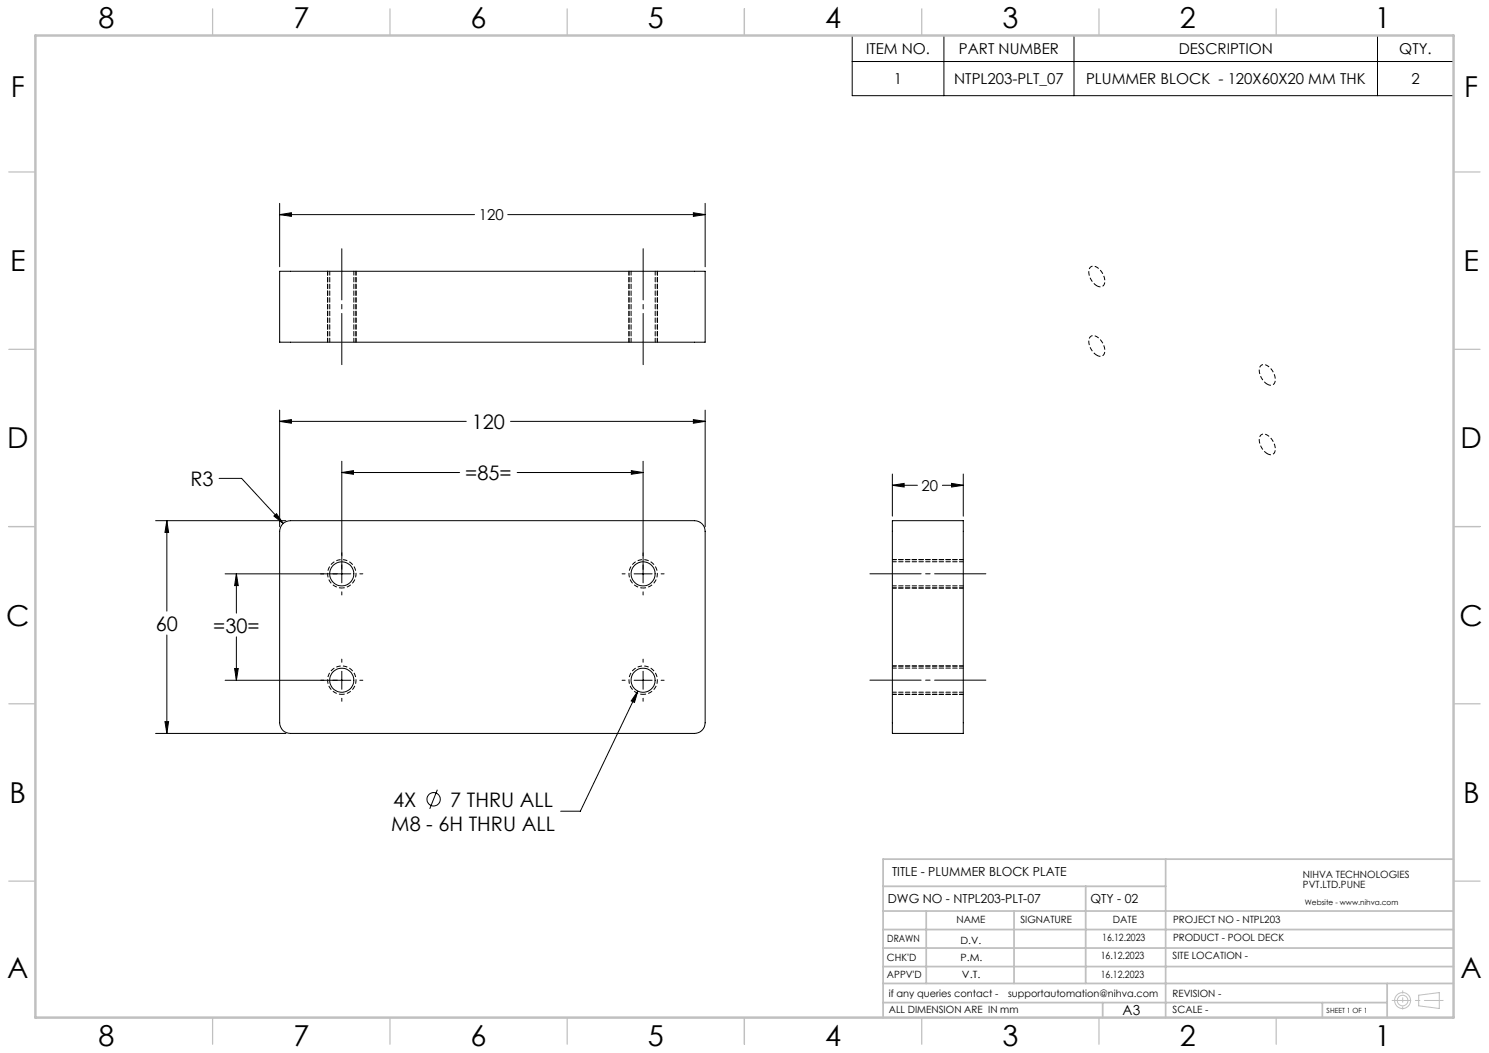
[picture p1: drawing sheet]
<svg xmlns="http://www.w3.org/2000/svg" width="420mm" height="297mm" viewBox="0 0 420 297" stroke-linecap="round" stroke-linejoin="round" font-family="sans-serif">
<g fill="none" stroke="#000" stroke-width=".28">
<path d="M240.4 10h169.6v17h-169.6zM240.4 17.4h169.6M266.2 10v17M302.9 10v17M388.5 10v17M78.9 57.4v17.8M198.9 57.4v17.8M78.9 76.5h120v20h-120zM78.9 60.5l3.3-.5v1zM78.9 60.5h54.9M143.2 60.5h55.7M195.6 60l3.3 .5-3.3 .5z"/>
<path d="M78.9 118.8l3.3-.4v1zM78.9 115.7v32.9M78.9 118.8h52.6M144 118.8h54.9M195.6 118.4l3.3 .4-3.3 .6zM198.9 115.7v32.9M61.8 134.9h6.4l11.7 12.7M96.4 133.3l3.3-.6v1.1zM96.4 130.1v34.3M96.4 133.3h33.2M145.9 133.3h35.5M178.1 132.7l3.3 .6-3.3 .5z"/>
<path d="M181.4 130.1v34.3M251.7 136.9l3.3-.6v1.1zM251.7 133.7v11.9M251.7 136.9h7.1M265.8 136.9h5.9M268.4 136.3l3.3 .6-3.3 .5zM271.7 133.7v11.9M43.9 146.9h36.7M47.1 146.9l.5 3.3h-1.1zM47.1 146.9v25.5M77.3 145.6l.7-.7 1.9 2.7zM79.8 147.7a3.3 3.3 0 0 1 2.1-.8h114a3 3 0 0 1 3 3v54a3 3 0 0 1-3 3h-114a3 3 0 0 1-3-3v-54l.2-1.2z"/>
<path d="M251.7 146.9h20v60h-20zM47.1 179.1v27.8M63.5 161.9h35.5M66.7 161.9l.5 3.3h-1zM66.7 161.9v11M66.7 179.6v12.3M96.4 166.9v.9M101.5 161.9h.8M175.5 161.9h.8M178.9 161.9h5M181.4 166.9v.9M186.5 161.9h.8"/>
<path d="M63.5 191.9h35.5M66.2 188.6h1l-.5 3.3zM96.4 185.9v.9M96.4 189.3v5.1M96.4 197v.8M101.5 191.9h.8M175.5 191.9h.8M178.9 191.9h5M179.9 194.9l-.9 3.2-1-.4zM179.9 194.9l-16.2 33.9h-5.5M181.4 185.9v.9M181.4 189.3v5.1"/>
<path d="M181.4 197v.8M186.5 191.9h.8M43.9 206.9h36.7M46.5 203.5h1.1l-.5 3.4zM123.4 222.7l-2.2 5.4"/>
<circle cx="96.4" cy="161.9" r="3.4"/>
<circle cx="181.4" cy="161.9" r="3.4"/>
<circle cx="96.4" cy="191.8" r="3.4"/>
<circle cx="181.4" cy="191.8" r="3.4"/>
<circle cx="122.3" cy="225.4" r="1.89"/>
</g>
<g fill="none" stroke="#c0c0c0" stroke-width=".28">
<path d="M400.2 280.7l5.8-.7v4.4l-5.8-.7z"/>
<circle cx="395.6" cy="282.2" r="2.26"/>
<circle cx="395.6" cy="282.2" r="1.49"/>
</g>
<path d="M96.4 165.8a4 4 0 0 1-3.5-5.9 4 4 0 0 1 6.9-.2 4 4 0 0 1-3.1 6.1h-.3M181.4 165.8a4 4 0 0 1-3.5-5.9 4 4 0 0 1 6.9-.2 4 4 0 0 1-3.1 6.1h-.3M96.4 195.8a4 4 0 0 1-3.5-5.9 4 4 0 0 1 6.9-.2 4 4 0 0 1-3.1 6.1h-.3M181.4 195.8a4 4 0 0 1-3.5-5.9 4 4 0 0 1 6.9-.2 4 4 0 0 1-3.1 6.1h-.3" fill="none" stroke="#000" stroke-width=".28" stroke-dasharray="1.3 .6" stroke-dashoffset=".5" stroke-linecap="butt"/>
<path d="M309.4 80.6a4.3 4.3 0 0 1-1.9-5.1 1.94 1.94 0 0 1 2.8 .7 3.6 3.6 0 0 1 .8 4.5l-.8 .2-.9-.3M309.4 100.2a4.3 4.3 0 0 1-1.9-5.1 1.94 1.94 0 0 1 2.8 .7 3.6 3.6 0 0 1 .8 4.5l-.8 .2-.9-.3M357.5 108.4a4.3 4.3 0 0 1-1.9-5.2 1.94 1.94 0 0 1 2.8 .7 3.6 3.6 0 0 1 .8 4.5l-.9 .3-.8-.3M357.5 128a4.3 4.3 0 0 1-1.9-5.2 1.94 1.94 0 0 1 2.8 .7 3.6 3.6 0 0 1 .8 4.5l-.9 .3-.8-.3" fill="none" stroke="#000" stroke-width=".28" stroke-dasharray="1.3 .6" stroke-dashoffset=".2" stroke-linecap="butt"/>
<path d="M96.4 102.9v-32.7M181.4 102.9v-32.7M245.4 161.8h32.7M245.4 191.8h32.7" fill="none" stroke="#000" stroke-width=".28" stroke-dasharray="15.2 1.3 1.3 1.3" stroke-dashoffset=".8"/>
<path d="M392.7 282.2h14.4" fill="none" stroke="#c0c0c0" stroke-width=".28" stroke-dasharray="15.2 1.3 1.3 1.3" stroke-dashoffset="9.9"/>
<path d="M395.7 279.5v5.1" fill="none" stroke="#c0c0c0" stroke-width=".28" stroke-dasharray="15.2 1.3 1.3 1.3" stroke-dashoffset="14.6"/>
<g fill="none" stroke="#c0c0c0" stroke-width=".35">
<path d="M60 2.5v7.5M110 2.5v7.5M160 2.5v7.5M210 2.5v7.5M260 2.5v7.5M310 2.5v7.5M360 2.5v7.5M2.5 48.5h7.5M410 48.5h7.5M2.5 98.5h7.5M410 98.5h7.5M2.5 148.5h7.5"/>
<path d="M410 148.5h7.5M2.5 198.5h7.5M410 198.5h7.5M2.5 248.5h7.5M410 248.5h7.5M60 287v7.5M110 287v7.5M160 287v7.5M210 287v7.5M260 287v7.5M310 287v7.5M360 287v7.5"/>
</g>
<g fill="none" stroke="#c0c0c0" stroke-width=".5">
<path d="M249.1 257h160.9M249.1 250h79.7M261.3 257v20.4M286 257v20.4M306.2 250v27.4M328.8 242.3v44.7M410 242.3h-160.9v44.7M249.1 272.6h160.9M249.1 267.4h160.9M249.1 262.2h160.9M249.1 277.4h160.9M391.3 277.4v9.6"/>
<path d="M249.1 282.8h142.2M311 282.8v4.2M373 282.8v4.2"/>
</g>
<path d="M10 10h400v277h-400z" fill="none" stroke="#c0c0c0" stroke-width=".7"/>
<g fill="none" stroke="#000" stroke-width=".28" stroke-dasharray="1.3 .6" stroke-dashoffset=".2">
<path d="M93 76.5v20M178 76.5v20M92.4 96.5v-20M99.8 96.5v-20M100.4 96.5v-20M177.4 96.5v-20M184.8 96.5v-20M185.4 96.5v-20M251.7 157.8h20M271.7 158.4h-20M251.7 165.8h20M251.7 165.2h20"/>
<path d="M251.7 187.8h20M251.7 195.8h20M251.7 195.2h20M271.7 188.4h-20"/>
</g>
<g fill="#000">
<path d="M195.6 60l3.3 .5-3.3 .5zM78.9 60.5l3.3-.5v1zM251.7 136.9l3.3-.6v1.1zM268.4 136.3l3.3 .6-3.3 .5z"/>
<path d="M78.9 118.8l3.3-.4v1zM195.6 118.4l3.3 .4-3.3 .6zM66.7 161.9l.5 3.3h-1zM66.2 188.6h1l-.5 3.3zM96.4 133.3l3.3-.6v1.1zM178.1 132.7l3.3 .6-3.3 .5zM47.1 146.9l.5 3.3h-1.1zM46.5 203.5h1.1l-.5 3.4zM77.3 145.6l2.6 2-1.9-2.7zM179.9 194.9l-1.9 2.8 1 .4z"/>
</g>
<g font-size="8.1">
<text x="27.8" y="8">8</text>
<text x="82.8" y="8">7</text>
<text x="132.8" y="8">6</text>
<text x="182.8" y="8">5</text>
<text x="232.8" y="8">4</text>
<text x="282.8" y="8">3</text>
<text x="332.8" y="8">2</text>
<text x="387.8" y="8">1</text>
<text x="3" y="27.2">F</text>
<text x="413" y="27.2">F</text>
<text x="2.8" y="76.5">E</text>
<text x="412.8" y="76.5">E</text>
<text x="2" y="126.5">D</text>
<text x="412" y="126.5">D</text>
<text x="1.7" y="176.5">C</text>
<text x="411.7" y="176.5">C</text>
<text x="2.7" y="226.5">B</text>
<text x="412.7" y="226.5">B</text>
<text x="2" y="275.7">A</text>
<text x="412" y="275.7">A</text>
<text x="27.8" y="295">8</text>
<text x="82.8" y="295">7</text>
<text x="132.8" y="295">6</text>
<text x="182.8" y="295">5</text>
<text x="232.8" y="295">4</text>
<text x="282.8" y="295">3</text>
<text x="332.8" y="295">2</text>
<text x="387.8" y="295">1</text>
</g>
<g font-size="5.6">
<text x="133.1" y="121">120</text>
<text x="53.7" y="137">R3</text>
<text x="131.2" y="135.4">=85=</text>
<text x="43.9" y="177.9">60</text>
<text x="60.2" y="178.4">=30=</text>
<text x="110.9" y="227.6">4X</text>
<text x="127" y="227.6">7 THRU ALL</text>
<text x="110.4" y="234.3">M8 - 6H THRU ALL</text>
</g>
<g font-size="4.2">
<text x="244.3" y="15.2">ITEM NO.</text>
<text x="270.5" y="15.2">PART NUMBER</text>
<text x="332.5" y="15.2">DESCRIPTION</text>
<text x="394.7" y="15.2">QTY.</text>
<text x="252.1" y="23.7">1</text>
<text x="269.2" y="23.7">NTPL203-PLT_07</text>
<text x="306.3" y="23.7">PLUMMER BLOCK - 120X60X20 MM THK</text>
<text x="398.1" y="23.7">2</text>
<text x="135" y="62.1">120</text>
<text x="260" y="138.4">20</text>
</g>
<text font-size="3.9" x="316.7" y="286.4">A3</text>
<g font-size="3.5">
<text x="251.6" y="247.2">TITLE - PLUMMER BLOCK PLATE</text>
<text x="250.4" y="254.8">DWG NO - NTPL203-PLT-07</text>
<text x="307.6" y="254.8">QTY - 02</text>
</g>
<g font-size="2.8">
<text x="367.5" y="247.7">NIHVA TECHNOLOGIES</text>
<text x="367.5" y="250.5">PVT.LTD.PUNE</text>
<text x="269.8" y="260.4">NAME</text>
<text x="287.8" y="260.4">SIGNATURE</text>
<text x="313.9" y="260.5">DATE</text>
<text x="330.9" y="260.5">PROJECT NO - NTPL203</text>
<text x="250.3" y="265.7">DRAWN</text>
<text x="270.9" y="266.1">D.V.</text>
<text x="310.9" y="265.5">16.12.2023</text>
<text x="330.9" y="265.5">PRODUCT - POOL DECK</text>
<text x="250.2" y="271.1">CHK'D</text>
<text x="250.2" y="275.8">APPV'D</text>
<text x="270.9" y="271.1">P.M.</text>
<text x="271.3" y="275.8">V.T.</text>
<text x="310.5" y="270.6">16.12.2023</text>
<text x="310.5" y="275.8">16.12.2023</text>
<text x="330.7" y="270.6">SITE LOCATION -</text>
<text x="250.7" y="281.1">if any queries contact -</text>
<text x="284.3" y="281.1">supportautomation@nihva.com</text>
<text x="330.7" y="281.1">REVISION -</text>
<text x="250.7" y="285.6">ALL DIMENSION ARE IN mm</text>
<text x="330.7" y="285.6">SCALE -</text>
</g>
<text font-size="2.1" x="368.1" y="255.1">Website - www.nihva.com</text>
<text font-size="2" x="374.2" y="285.6">SHEET 1 OF 1</text>
</svg>
